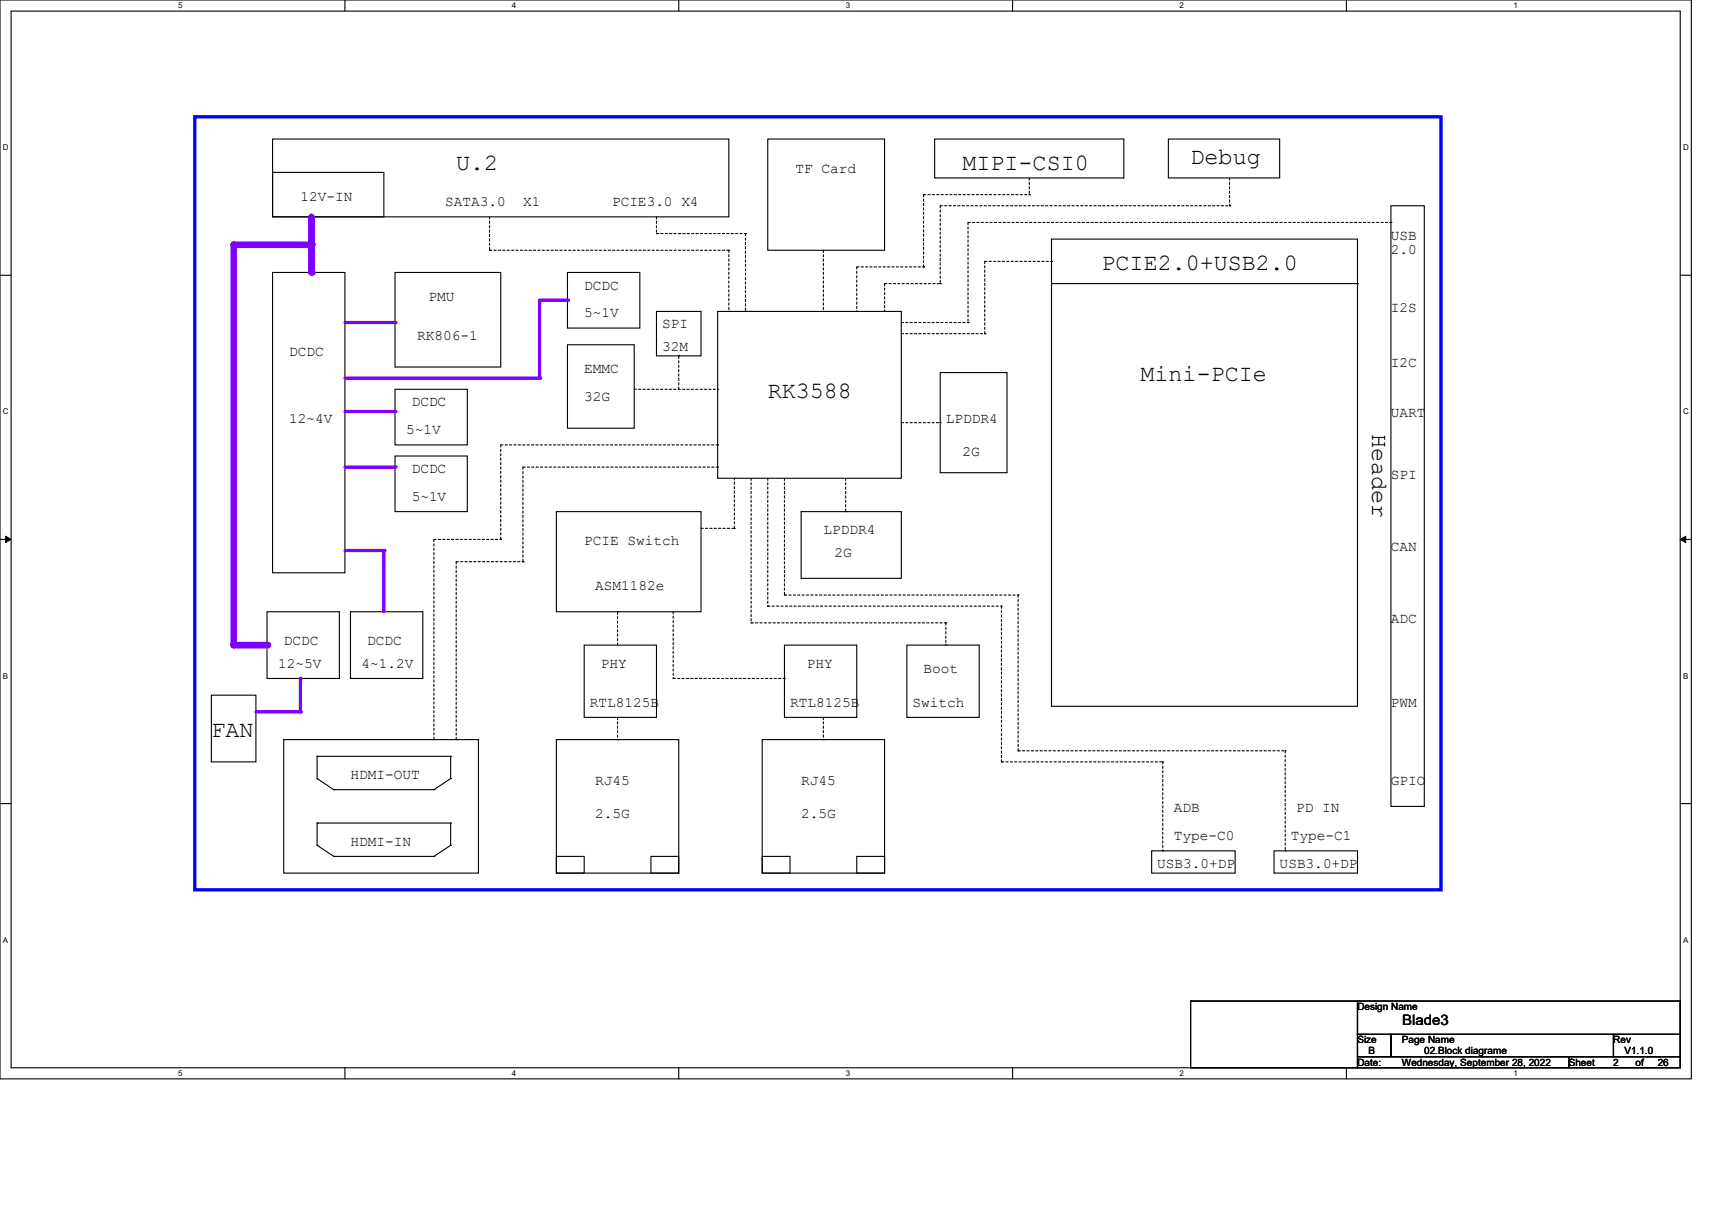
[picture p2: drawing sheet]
<svg xmlns="http://www.w3.org/2000/svg" width="297mm" height="210mm" viewBox="0 0 297 210" stroke-linecap="round" stroke-linejoin="round" font-family="sans-serif">
<path d="M0 0h293.4v187.2h-293.4zM1.9 1.9h289.6v183.4h-289.6z" fill="none" stroke="#000" stroke-width=".19"/>
<g fill="#fff">
<path d="M30.9 .2h.7v1.5h-.7z"/>
<path d="M30.9 185.5h.7v1.5h-.7z"/>
</g>
<path d="M59.8 0v1.9M59.8 185.3v1.9" fill="none" stroke="#000" stroke-width=".19"/>
<g fill="#fff">
<path d="M88.8 .2h.8v1.5h-.8z"/>
<path d="M88.8 185.5h.8v1.5h-.8z"/>
</g>
<path d="M117.8 0v1.9M117.8 185.3v1.9" fill="none" stroke="#000" stroke-width=".19"/>
<g fill="#fff">
<path d="M146.7 .2h.8v1.5h-.8z"/>
<path d="M146.7 185.5h.8v1.5h-.8z"/>
</g>
<path d="M175.7 0v1.9M175.7 185.3v1.9" fill="none" stroke="#000" stroke-width=".19"/>
<g fill="#fff">
<path d="M204.6 .2h.8v1.5h-.8z"/>
<path d="M204.6 185.5h.8v1.5h-.8z"/>
</g>
<path d="M233.6 0v1.9M233.6 185.3v1.9" fill="none" stroke="#000" stroke-width=".19"/>
<g fill="#fff">
<path d="M262.5 .2h.8v1.5h-.8z"/>
<path d="M262.5 185.5h.8v1.5h-.8z"/>
<path d="M.5 24.8h1v1.6h-1z"/>
<path d="M292 24.8h1v1.6h-1z"/>
<path d="M.5 70.7h1v1.5h-1z"/>
<path d="M292 70.7h1v1.5h-1z"/>
</g>
<path d="M0 47.8h1.9M291.5 47.8h1.9" fill="none" stroke="#000" stroke-width=".19"/>
<g fill="#fff">
<path d="M.5 116.5h.9v1.6h-.9z"/>
<path d="M292 116.5h.9v1.6h-.9z"/>
</g>
<path d="M0 93.6h1.9M291.5 93.6h1.9" fill="none" stroke="#000" stroke-width=".19"/>
<path d="M1 93.1l.9 .5-.9 .6zM291.5 93.6l.9-.5v1.1z" fill="#000" stroke="#000" stroke-width=".17"/>
<g fill="#fff">
<path d="M.5 162.4h.9v1.5h-.9z"/>
<path d="M292 162.4h.9v1.5h-.9z"/>
</g>
<g fill="none" stroke="#000" stroke-width=".19">
<path d="M47.3 24.1h79.1v13.5h-79.1zM47.3 29.9h19.3v7.7h-19.3zM133.2 24.1h20.3v19.3h-20.3zM162.1 24.1h32.9v6.8h-32.9zM241.3 35.7h5.8v104.3h-5.8zM47.3 47.3h12.5v52.1h-12.5zM68.5 47.3h18.4v16.4h-18.4zM98.4 59.8h11.6v14.5h-11.6zM98.4 47.3h12.6v9.6h-12.6zM124.5 54h31.9v29h-31.9zM182.4 41.5h53.1v81.1h-53.1zM182.4 49.2h53.1"/>
<path d="M235.5 49.2h.1M68.5 67.6h12.6v9.6h-12.6zM68.5 79.1h12.6v9.7h-12.6zM163.1 64.7h11.6v17.3h-11.6zM96.5 88.8h25.1v17.4h-25.1zM139 88.8h17.4v11.6h-17.4zM46.3 106.2h12.6v11.6h-12.6zM101.3 112h12.6v12.5h-12.6zM136.1 112h12.5v12.5h-12.5zM0 139.5h1.9M49.2 128.4h33.8v23.1h-33.8zM55 135.1h.1"/>
<path d="M55 131.3h.1M55 131.3h23.2M55 135.1l2.9 2M55 131.3v3.8M57.9 137.1h.1M57.9 137.1h17.4M75.3 137.1h.1M78.2 131.3h.1M78.2 135.1h.1M78.2 131.3v3.8M78.2 135.1l-2.9 2M96.5 128.4h21.3v23.1h-21.3z"/>
<path d="M132.2 128.4h21.3v23.1h-21.3zM291.5 139.5h1.9M55 146.7h.1M55 142.8h.1M55 142.8v3.9M55 142.8h23.2M55 146.7l2.9 1.9M57.9 148.6h.1M57.9 148.6h17.4M75.3 148.6h.1M78.2 142.8h.1M78.2 146.7h.1"/>
<path d="M78.2 142.8v3.9M78.2 146.7l-2.9 1.9M96.5 148.6h4.8v2.9h-4.8zM112.9 148.6h4.9v2.9h-4.9zM132.2 148.6h4.9v2.9h-4.9zM148.6 148.6h4.9v2.9h-4.9zM199.8 147.7h14.5v3.8h-14.5zM221 147.7h14.5v3.8h-14.5z"/>
</g>
<path d="M33.8 20.3h216.2v134.1h-216.2z" fill="none" stroke="#00f" stroke-width=".57"/>
<g fill="none" stroke="#000" stroke-width=".19" stroke-dasharray=".4 .4">
<path d="M84.9 37.6v5.8M113.9 37.6v2.9M160.2 33.8v12.5M160.2 33.8h18.4M167.9 38.6v17.4M167.9 38.6h73.4M178.6 33.8h.1M178.6 30.9v2.9M241.3 38.6h.1M84.9 43.4h41.5M84.9 43.4h.1M113.9 40.5h15.4"/>
<path d="M113.9 40.5h.1M126.4 43.4v10.6M126.4 54h.1M126.4 43.4h.1M129.3 40.5v13.5M129.3 54h.1M129.3 40.5h.1M142.8 43.4v10.6M142.8 54h.1M148.6 46.3v7.7M148.6 54h.1M148.6 46.3h11.6"/>
<path d="M156.4 57.9h14.4M156.4 56h11.5M160.2 46.3h.1M167.9 56h.1M170.8 57.9h.1M170.8 45.4h11.6M170.8 45.4v12.5M182.4 45.4h.1M110 67.6h14.5M124.5 67.6h.1M156.4 73.4h6.7M163.1 73.4h.1"/>
<path d="M121.6 91.7h5.8M127.4 91.7h.1M127.4 91.7v-8.7M127.4 83h.1M133.2 83v22.2M136.1 83v20.3M146.7 83v5.8M146.7 88.8h.1M107.1 112v-5.8M107.1 106.2h.1M116.8 106.2v11.6M116.8 117.8h.1"/>
<path d="M116.8 117.8h19.3M133.2 105.2h.1M133.2 105.2h40.5M136.1 117.8h.1M136.1 103.3h.1M136.1 103.3h40.5M173.7 105.2h.1M173.7 105.2v27M176.6 103.3h.1M176.6 103.3v27M107.1 124.5v3.9M107.1 128.4h.1"/>
<path d="M142.8 124.5v3.9M142.8 128.4h.1M173.7 132.2h.1M173.7 132.2h28M176.6 130.3h.1M176.6 130.3h46.4M201.7 132.2v15.5M201.7 132.2h.1M223 130.3v17.4M223 130.3h.1M201.7 147.7h.1M223 147.7h.1"/>
</g>
<path d="M54 37.6v9.7" fill="none" stroke="#8000ff" stroke-width="1.2"/>
<circle cx="54" cy="47.3" r=".58" fill="#8000ff"/>
<path d="M59.8 56h8.7" fill="none" stroke="#8000ff" stroke-width=".57"/>
<circle cx="68.5" cy="56" r=".29" fill="#8000ff"/>
<path d="M59.8 71.4h8.7" fill="none" stroke="#8000ff" stroke-width=".57"/>
<circle cx="68.5" cy="71.4" r=".29" fill="#8000ff"/>
<path d="M59.8 81.1h8.7" fill="none" stroke="#8000ff" stroke-width=".57"/>
<circle cx="68.5" cy="81.1" r=".29" fill="#8000ff"/>
<path d="M40.5 112h5.8" fill="none" stroke="#8000ff" stroke-width="1.2"/>
<circle cx="46.3" cy="112" r=".58" fill="#8000ff"/>
<path d="M40.5 42.5v69.5" fill="none" stroke="#8000ff" stroke-width="1.2"/>
<circle cx="40.5" cy="112" r=".58" fill="#8000ff"/>
<path d="M40.5 42.5h13.5" fill="none" stroke="#8000ff" stroke-width="1.2"/>
<circle cx="54" cy="42.5" r=".58" fill="#8000ff"/>
<path d="M59.8 65.6h33.8" fill="none" stroke="#8000ff" stroke-width=".57"/>
<circle cx="93.6" cy="65.6" r=".29" fill="#8000ff"/>
<path d="M93.6 52.1v13.5" fill="none" stroke="#8000ff" stroke-width=".57"/>
<circle cx="93.6" cy="65.6" r=".29" fill="#8000ff"/>
<path d="M93.6 52.1h4.8" fill="none" stroke="#8000ff" stroke-width=".57"/>
<circle cx="98.4" cy="52.1" r=".29" fill="#8000ff"/>
<g fill="none" stroke="#000" stroke-width=".19" stroke-dasharray=".4 .4">
<path d="M86.9 77.2v16.4M86.9 77.2h37.6M117.8 67.6v-5.8M117.8 61.8h.1M124.5 77.2h.1M75.3 93.6v34.8M75.3 93.6h11.6M79.1 97.5v30.9M79.1 97.5h11.6M86.9 93.6h.1M90.7 97.5h.1M90.7 81.1v16.4"/>
<path d="M90.7 81.1h33.8M124.5 81.1h.1M75.3 128.4h.1M79.1 128.4h.1"/>
</g>
<path d="M113.9 54h7.7v7.8h-7.7zM60.8 106.2h12.6v11.6h-12.6z" fill="none" stroke="#000" stroke-width=".19"/>
<path d="M59.8 95.5h6.8" fill="none" stroke="#8000ff" stroke-width=".57"/>
<circle cx="66.6" cy="95.5" r=".29" fill="#8000ff"/>
<path d="M66.6 95.5v10.7" fill="none" stroke="#8000ff" stroke-width=".57"/>
<circle cx="66.6" cy="95.5" r=".29" fill="#8000ff"/>
<path d="M163.1 35.7v13.5M163.1 35.7h50.2M213.3 35.7h.1M213.3 30.9v4.8M153.5 49.2v4.8M153.5 54h.1M153.5 49.2h9.6M163.1 49.2h.1" fill="none" stroke="#000" stroke-width=".19" stroke-dasharray=".4 .4"/>
<path d="M202.7 24.1h19.3v6.8h-19.3zM36.7 120.6h7.7v11.6h-7.7z" fill="none" stroke="#000" stroke-width=".19"/>
<path d="M52.1 117.8v5.7" fill="none" stroke="#8000ff" stroke-width=".57"/>
<circle cx="52.1" cy="117.8" r=".29" fill="#8000ff"/>
<path d="M44.4 123.5h7.7" fill="none" stroke="#8000ff" stroke-width=".57"/>
<circle cx="52.1" cy="123.5" r=".29" fill="#8000ff"/>
<path d="M157.3 112h12.6v12.5h-12.6zM206.5 173.7h29v11.6h-29zM235.5 173.7h56v5.8h-56zM235.5 179.5h5.8v3.9h-5.8zM241.3 179.5h38.6v3.9h-38.6zM279.9 179.5h11.6v3.9h-11.6zM235.5 183.4h36.7v1.9h-36.7zM272.2 183.4h19.3v1.9h-19.3z" fill="none" stroke="#000" stroke-width=".19"/>
<path d="M130.3 83v25.1M130.3 108.1h.1M130.3 108.1h33.8M164.1 108.1h.1M164.1 108.1v3.9M164.1 112h.1" fill="none" stroke="#000" stroke-width=".19" stroke-dasharray=".4 .4"/>
<g font-size="4.1">
<text x="79.1" y="29.4">U.2</text>
<text x="167" y="29.4">MIPI-CSI0</text>
<text x="206.5" y="28.5">Debug</text>
<text x="191.1" y="46.8">PCIE2.0+USB2.0</text>
<text x="133.2" y="69">RK3588</text>
<text x="197.9" y="66.1">Mini-PCIe</text>
<text x="238" y="75.3" transform="rotate(90 238 75.3)">Header</text>
<text x="36.7" y="127.9">FAN</text>
</g>
<g font-size="2.5">
<text x="138" y="30">TF Card</text>
<text x="52.1" y="34.8">12V-IN</text>
<text x="77.2" y="35.8">SATA3.0</text>
<text x="90.7" y="35.8">X1</text>
<text x="106.2" y="35.8">PCIE3.0 X4</text>
<text x="241.3" y="41.6">USB</text>
<text x="241.3" y="44.1">2.0</text>
<text x="74.3" y="52.2">PMU</text>
<text x="101.3" y="50.3">DCDC</text>
<text x="72.4" y="58.9">RK806-1</text>
<text x="101.3" y="55.1">5~1V</text>
<text x="114.9" y="57">SPI</text>
<text x="241.3" y="54.1">I2S</text>
<text x="50.2" y="61.8">DCDC</text>
<text x="101.3" y="64.7">EMMC</text>
<text x="114.9" y="60.9">32M</text>
<text x="241.3" y="63.8">I2C</text>
<text x="71.4" y="70.5">DCDC</text>
<text x="101.3" y="69.6">32G</text>
<text x="50.2" y="73.4">12~4V</text>
<text x="70.5" y="75.4">5~1V</text>
<text x="164.1" y="73.4">LPDDR4</text>
<text x="241.3" y="72.5">UART</text>
<text x="71.4" y="82.1">DCDC</text>
<text x="167" y="79.2">2G</text>
<text x="241.3" y="83.1">SPI</text>
<text x="71.4" y="86.9">5~1V</text>
<text x="101.3" y="94.7">PCIE Switch</text>
<text x="142.8" y="92.7">LPDDR4</text>
<text x="241.3" y="95.6">CAN</text>
<text x="144.8" y="96.6">2G</text>
<text x="103.3" y="102.4">ASM1182e</text>
<text x="49.2" y="112">DCDC</text>
<text x="63.7" y="112">DCDC</text>
<text x="241.3" y="108.2">ADC</text>
<text x="48.3" y="115.9">12~5V</text>
<text x="62.7" y="115.9">4~1.2V</text>
<text x="104.2" y="115.9">PHY</text>
<text x="140" y="115.9">PHY</text>
<text x="160.2" y="116.9">Boot</text>
<text x="102.3" y="122.7">RTL8125B</text>
<text x="137.1" y="122.7">RTL8125B</text>
<text x="158.3" y="122.7">Switch</text>
<text x="241.3" y="122.7">PWM</text>
<text x="60.8" y="135.2">HDMI-OUT</text>
<text x="103.3" y="136.2">RJ45</text>
<text x="139" y="136.2">RJ45</text>
<text x="241.3" y="136.2">GPIO</text>
<text x="103.3" y="142">2.5G</text>
<text x="139" y="142">2.5G</text>
<text x="203.7" y="141">ADB</text>
<text x="224.9" y="141">PD IN</text>
<text x="60.8" y="146.8">HDMI-IN</text>
<text x="203.7" y="145.8">Type-C0</text>
<text x="223.9" y="145.8">Type-C1</text>
<text x="200.8" y="150.6">USB3.0+DP</text>
<text x="222" y="150.6">USB3.0+DP</text>
<text x="243.2" y="177.9">Blade3</text>
</g>
<g font-size="1.7">
<text x="235.5" y="175.3">Design Name</text>
<text x="235.5" y="181.1">Size</text>
<text x="235.5" y="184.9">Date:</text>
<text x="237.4" y="183">B</text>
<text x="243.2" y="181.1">Page Name</text>
<text x="243.2" y="184.9">Wednesday, September 28, 2022</text>
<text x="247.1" y="183">02.Block diagrame</text>
<text x="272.2" y="184.9">Sheet</text>
<text x="279.9" y="181.1">Rev</text>
<text x="279.9" y="184.9">2</text>
<text x="281.8" y="183">V1.1.0</text>
<text x="283.7" y="184.9">of</text>
<text x="287.6" y="184.9">26</text>
</g>
<g font-size="1.4">
<text x="30.9" y="1.4">5</text>
<text x="88.8" y="1.4">4</text>
<text x="146.7" y="1.4">3</text>
<text x="204.6" y="1.4">2</text>
<text x="262.6" y="1.4">1</text>
<text x=".5" y="26.1">D</text>
<text x="292" y="26.1">D</text>
<text x=".5" y="71.9">C</text>
<text x="292" y="71.9">C</text>
<text x=".5" y="117.8">B</text>
<text x="292" y="117.8">B</text>
<text x=".5" y="163.6">A</text>
<text x="292" y="163.6">A</text>
<text x="30.9" y="186.7">5</text>
<text x="88.8" y="186.7">4</text>
<text x="146.7" y="186.7">3</text>
<text x="204.6" y="186.7">2</text>
<text x="262.6" y="186.7">1</text>
</g>
</svg>
